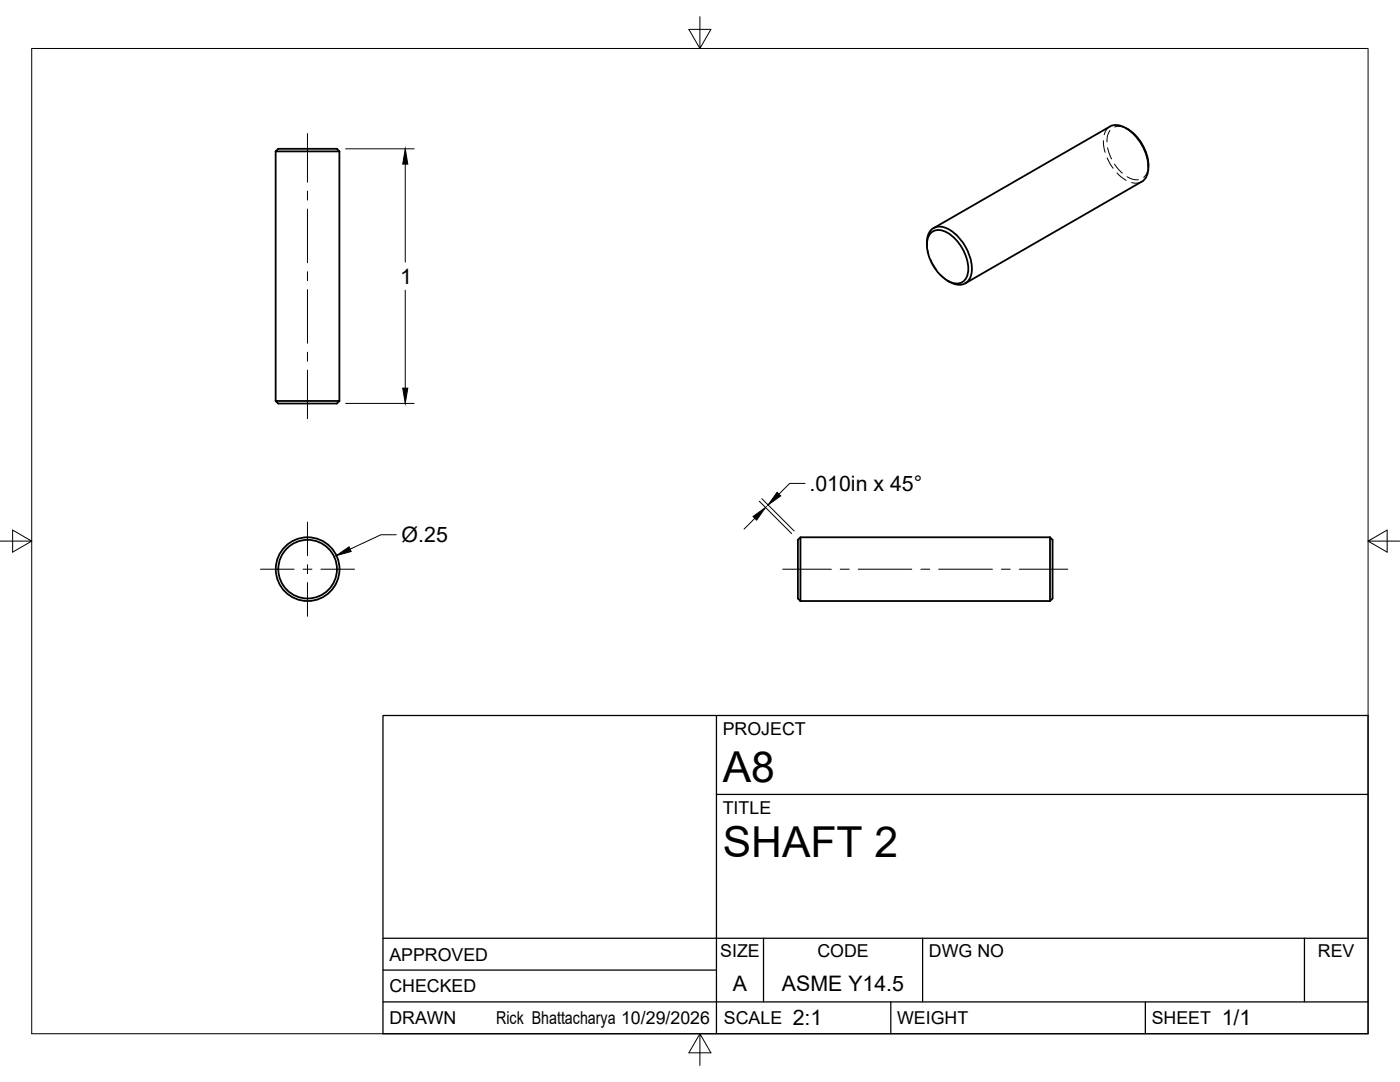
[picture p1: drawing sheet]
<svg xmlns="http://www.w3.org/2000/svg" width="279mm" height="216mm" viewBox="0 0 279 216" stroke-linecap="round" stroke-linejoin="round" font-family="sans-serif">
<!-- layer: Visible -->
<g fill="none" stroke="#000" stroke-width=".36">
<path d="M55 30.2l.5-.5h11.7l.5 .5M55 30.2h12.7M55 30.2v49.8l.5 .5h11.7l.5-.5M67.7 30.2v49.8M224.7 25.6l.3 .2M225.1 25.8a9.1 9.1 0 0 1 4.1 7.1M229.2 32.9v.4M185 48.5v.4M185 48.4a2.66 2.66 0 0 1 3.4-3 9.2 9.2 0 0 1 5.4 9.4 2.49 2.49 0 0 1-3.7 1.7l-1-.5M185.9 46.3a3.2 3.2 0 0 1 4 .7 9 9 0 0 1 3.3 7.4 2.3 2.3 0 0 1-3.3 2 8.7 8.7 0 0 1-4.9-8.4l.2-.7zM186.3 45.5l35.2-20.3a3.9 3.9 0 0 1 4.3 1.2 9.4 9.4 0 0 1 3.2 8.2l-.6 1.2-.5 .5-35.3 20.2M55 80h12.7"/>
<path d="M159.7 107.2v12.7M159.7 119.9h49.8M209.5 107.2l.6 .5v11.7l-.6 .5M209.5 107.2v12.7M209.5 107.2h-49.8l-.5 .5v11.7l.5 .5"/>
<circle cx="61.4" cy="113.6" r="6.4"/>
<circle cx="61.4" cy="113.6" r="5.9"/>
</g>
<!-- layer: Hidden -->
<g fill="none" stroke="#000" stroke-width=".2">
<path d="M220.2 28.1l.4 2.3M221 31.5l1.1 2.1M221 29.5l.8 2.2M221.5 26l-.4 .9-.2 1.4M221.5 25.3a2.46 2.46 0 0 0-1.1 1.6M222.4 32.7l1.6 1.8M222.5 25.3h1.1l1.4 .5M222.9 34.5l1.8 1.5M224.9 35.3l1.3 .5 1 .1M227.8 36.3a2.42 2.42 0 0 1-2 .1M229.2 32.9l-.3 1.5-.6 1M185 48.5l.3 2.2"/>
<path d="M185.8 51.8l1.1 2.1M187.7 54.8l1.7 1.4"/>
</g>
<!-- layer: Border -->
<path d="M6.3 9.7h266.7v196.6h-266.7zM139.7 3.3v6.4l2.2-3.8h-4.4l2.2 3.8M0 108h6.3l-3.8-2.2v4.4l3.8-2.2M273 108l3.8 2.2v-4.4l-3.8 2.2h6.4M139.7 206.3l-2.2 3.8h4.4l-2.2-3.8v6.3" fill="none" stroke="#000" stroke-width=".2"/>
<!-- layer: Titleblock -->
<path d="M76.4 142.8h196.6v63.5h-196.6zM143 158.5h130M143 142.8v63.5M76.4 199.9h196.6M76.4 193.6h66.6M76.4 187.2h196.6M152.4 187.2v12.7M177.8 199.9v6.4M184.1 187.2v12.7M228.6 199.9v6.4M260.3 187.2v12.7" fill="none" stroke="#000" stroke-width=".25"/>
<!-- layer: Smart Centers -->
<g fill="none" stroke="#000" stroke-width=".2">
<path d="M61.4 26.6v9.8M61.4 38.1v1.8M61.4 41.7v10.7M61.4 54.2v1.8M61.4 57.8v10.7M61.4 70.3v1.8M61.4 73.9v9.6M52 113.6h6.7M60.5 113.6h1.8M61.4 104.2v6.7M61.4 112.7v1.8M61.4 116.2v6.8"/>
<path d="M64.1 113.6h6.7M156.2 113.6h9.7M167.7 113.6h1.8M171.3 113.6h10.7M183.8 113.6h1.7M187.3 113.6h10.8M199.8 113.6h1.8M203.4 113.6h9.7"/>
</g>
<!-- layer: FD_Dimensions -->
<path d="M69 29.7h13.7M80.9 32.7v19.6M80.9 57.9v19.5M69 80.5h13.7M152 99.5l6.5 6.5M160.7 96.5h-3.1l-2.2 2.1M79.1 106.7h-3.1l-6.1 2.9M150.6 103.4l-2.1 2.2M151.5 100l6.5 6.5" fill="none" stroke="#000" stroke-width=".2"/>
<path d="M80.9 29.7l.5 3h-1zM80.4 77.4h1l-.5 3.1zM155.1 98.2l.7 .8-2.5 1.8zM67.1 110.9l2.6-1.8 .4 .9zM150.3 103.1l2.5-1.8-1.8 2.5z" fill="#000" stroke="#000" stroke-width=".2"/>
<g font-size="8.5">
<text x="144.3" y="156">A8</text>
<text x="144.3" y="171">SHAFT 2</text>
</g>
<g font-size="4.3">
<text x="79.9" y="56.6">1</text>
<text x="161.5" y="97.9">.010in x 45°</text>
<text x="80.2" y="108.2">Ø.25</text>
<text x="146.3" y="197.7">A</text>
<text x="156.1" y="197.7">ASME Y14.5</text>
<text x="158.2" y="204.6">2:1</text>
<text x="243.8" y="204.6">1/1</text>
</g>
<g font-size="3.5">
<text x="144.3" y="146.6">PROJECT</text>
<text x="144.3" y="162.3">TITLE</text>
<text x="77.7" y="191.7">APPROVED</text>
<text x="143.7" y="191">SIZE</text>
<text x="163.1" y="191">CODE</text>
<text x="185.4" y="191">DWG NO</text>
<text x="263" y="191">REV</text>
<text x="77.7" y="198">CHECKED</text>
<text x="77.7" y="204.4">DRAWN</text>
<text x="99" y="204.4">Rick Bhattacharya 10/29/2026</text>
<text x="144.5" y="204.4">SCALE</text>
<text x="179" y="204.4">WEIGHT</text>
<text x="229.8" y="204.4">SHEET</text>
</g>
</svg>
